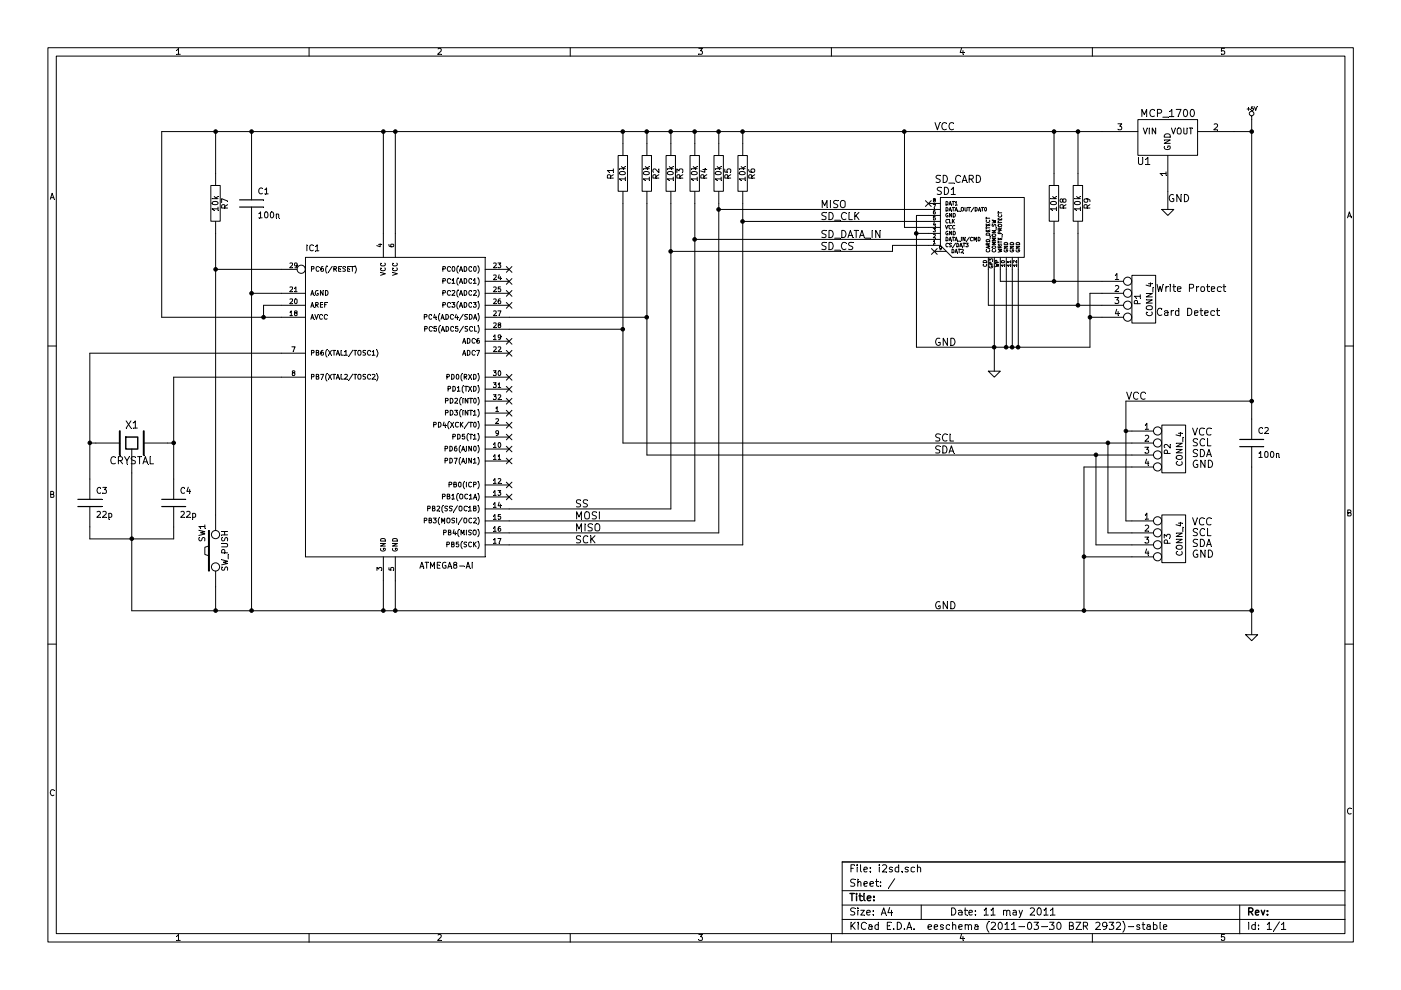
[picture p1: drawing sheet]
EESchema Schematic File Version 2  date 05/11/11 23:05:28
LIBS:i2sd
LIBS:power
LIBS:i2sd-cache
EELAYER 25  0
EELAYER END
$Descr A4 11700 8267
encoding utf-8
Sheet 1 1
Title ""
Date "11 may 2011"
Rev ""
Comp ""
Comment1 ""
Comment2 ""
Comment3 ""
Comment4 ""
$EndDescr
Connection ~ 10450 5100
Wire Wire Line
	10450 5300 10450 3900
Connection ~ 5200 1100
Wire Wire Line
	5200 1100 5200 1200
Wire Wire Line
	4250 2750 5200 2750
Wire Wire Line
	4250 2650 5400 2650
Wire Wire Line
	8300 2250 8300 3100
Connection ~ 6000 1750
Wire Wire Line
	6000 1700 6000 4450
Connection ~ 6200 1850
Wire Wire Line
	6200 1700 6200 4550
Connection ~ 6200 1100
Wire Wire Line
	6200 1100 6200 1200
Connection ~ 5800 1100
Wire Wire Line
	5800 1100 5800 1200
Connection ~ 5600 1100
Wire Wire Line
	5600 1100 5600 1200
Connection ~ 6000 1100
Wire Wire Line
	6000 1100 6000 1200
Connection ~ 7550 1100
Wire Wire Line
	7550 1100 7550 1900
Wire Wire Line
	9200 1100 1350 1100
Connection ~ 1800 5100
Wire Wire Line
	10450 5100 1100 5100
Wire Wire Line
	1100 5100 1100 3950
Wire Wire Line
	750  4400 750  4500
Connection ~ 750  3700
Wire Wire Line
	800  3700 750  3700
Wire Wire Line
	2350 2950 750  2950
Wire Wire Line
	750  2950 750  4000
Connection ~ 1800 2250
Wire Wire Line
	1800 1950 1800 4300
Connection ~ 2100 2450
Wire Wire Line
	2100 1900 2100 5100
Connection ~ 1800 1100
Wire Wire Line
	1800 1450 1800 1100
Connection ~ 3200 1100
Connection ~ 2200 2650
Wire Wire Line
	2350 2650 1350 2650
Wire Wire Line
	1350 2650 1350 1100
Connection ~ 9100 2650
Wire Wire Line
	9200 2650 9100 2650
Connection ~ 9000 2550
Wire Wire Line
	9200 2550 8250 2550
Wire Wire Line
	9000 1950 9000 2550
Wire Wire Line
	8250 2550 8250 2250
Connection ~ 9000 1100
Wire Wire Line
	9000 1100 9000 1450
Wire Wire Line
	7550 1900 7750 1900
Wire Wire Line
	4250 4350 5800 4350
Wire Wire Line
	4250 4250 5600 4250
Connection ~ 7650 1950
Wire Wire Line
	7750 1950 7650 1950
Connection ~ 8400 2900
Wire Wire Line
	8400 2900 8400 2250
Wire Wire Line
	8500 2900 8500 2250
Wire Wire Line
	7650 1800 7650 2900
Wire Wire Line
	7650 1800 7750 1800
Wire Wire Line
	9450 3800 5400 3800
Wire Wire Line
	9250 3700 9250 4450
Connection ~ 9050 5100
Wire Wire Line
	3200 5100 3200 4850
Wire Wire Line
	9450 4650 9050 4650
Wire Wire Line
	9450 3900 9050 3900
Wire Wire Line
	9250 4450 9450 4450
Wire Wire Line
	9450 3600 9400 3600
Wire Wire Line
	9450 4350 9400 4350
Wire Wire Line
	9150 3800 9150 4550
Wire Wire Line
	9150 4550 9450 4550
Wire Wire Line
	10450 3350 9400 3350
Wire Wire Line
	9400 3350 9400 4350
Connection ~ 9400 3600
Connection ~ 10450 3350
Connection ~ 9150 3800
Wire Wire Line
	9050 3900 9050 5100
Connection ~ 9050 4650
Wire Wire Line
	3200 1100 3200 1950
Wire Wire Line
	3300 1100 3300 1950
Connection ~ 3300 1100
Wire Wire Line
	3300 5100 3300 4850
Connection ~ 3300 5100
Connection ~ 9250 3700
Wire Wire Line
	10450 1000 10450 3500
Connection ~ 10450 1100
Wire Wire Line
	9450 3700 5200 3700
Wire Wire Line
	8450 2900 8450 2250
Connection ~ 8450 2900
Connection ~ 8300 2900
Wire Wire Line
	7750 1850 6200 1850
Wire Wire Line
	7750 1750 6000 1750
Wire Wire Line
	6000 4450 4250 4450
Wire Wire Line
	6200 4550 4250 4550
Wire Wire Line
	7450 2050 7450 2100
Wire Wire Line
	7450 2050 7750 2050
Wire Wire Line
	8800 1100 8800 1450
Connection ~ 8800 1100
Wire Wire Line
	8800 1950 8800 2350
Wire Wire Line
	8350 2250 8350 2350
Wire Wire Line
	8350 2350 9200 2350
Connection ~ 8800 2350
Wire Wire Line
	9200 2450 9100 2450
Wire Wire Line
	9100 2450 9100 2900
Wire Wire Line
	2350 2550 2200 2550
Wire Wire Line
	2200 2550 2200 2650
Wire Wire Line
	2350 2450 2100 2450
Connection ~ 3200 5100
Wire Wire Line
	2100 1100 2100 1500
Connection ~ 2100 1100
Wire Wire Line
	2350 2250 1800 2250
Wire Wire Line
	1800 4900 1800 5100
Connection ~ 2100 5100
Wire Wire Line
	1450 4000 1450 3150
Wire Wire Line
	1450 3150 2350 3150
Wire Wire Line
	1400 3700 1450 3700
Connection ~ 1450 3700
Wire Wire Line
	1450 4400 1450 4500
Wire Wire Line
	1450 4500 750  4500
Connection ~ 1100 4500
Wire Wire Line
	10450 1100 10300 1100
Wire Wire Line
	9750 1750 9750 1600
Wire Wire Line
	7750 2000 5800 2000
Wire Wire Line
	7450 2100 5600 2100
Wire Wire Line
	5600 4250 5600 1700
Connection ~ 5600 2100
Wire Wire Line
	5800 4350 5800 1700
Connection ~ 5800 2000
Wire Wire Line
	9100 2900 7650 2900
Connection ~ 8500 2900
Wire Wire Line
	5400 1100 5400 1200
Connection ~ 5400 1100
Wire Wire Line
	5400 3800 5400 1700
Connection ~ 5400 2650
Wire Wire Line
	5200 3700 5200 1700
Connection ~ 5200 2750
Text Label 9750 1700 0    60   ~ 0
GND
$Comp
L GND #PWR2
U 1 1
P 9750 1750
F 0 "#PWR2" H 9750 1750 30  0001 C CNN
F 1 "GND" H 9750 1680 30  0001 C CNN
	1    9750 1750
	1    0    0    -1  
$EndComp
$Comp
L MCP_1700 U1
U 1 1
P 9750 1200
F 0 "U1" H 9550 1050 60  0000 C CNN
F 1 "MCP_1700" H 9750 1450 60  0000 C CNN
	1    9750 1200
	1    0    0    -1  
$EndComp
$Comp
L R R2
U 1 1
P 5400 1450
F 0 "R2" V 5480 1450 50  0000 C CNN
F 1 "10k" V 5400 1450 50  0000 C CNN
	1    5400 1450
	1    0    0    -1  
$EndComp
$Comp
L R R1
U 1 1
P 5200 1450
F 0 "R1" V 5100 1450 50  0000 C CNN
F 1 "10k" V 5200 1450 50  0000 C CNN
	1    5200 1450
	1    0    0    -1  
$EndComp
$Comp
L C C4
U 1 1
P 1450 4200
F 0 "C4" H 1500 4300 50  0000 L CNN
F 1 "22p" H 1500 4100 50  0000 L CNN
	1    1450 4200
	1    0    0    -1  
$EndComp
$Comp
L C C3
U 1 1
P 750 4200
F 0 "C3" H 800 4300 50  0000 L CNN
F 1 "22p" H 800 4100 50  0000 L CNN
	1    750  4200
	1    0    0    -1  
$EndComp
$Comp
L CRYSTAL X1
U 1 1
P 1100 3700
F 0 "X1" H 1100 3850 60  0000 C CNN
F 1 "CRYSTAL" H 1100 3550 60  0000 C CNN
	1    1100 3700
	1    0    0    -1  
$EndComp
$Comp
L SW_PUSH SW1
U 1 1
P 1800 4600
F 0 "SW1" H 1950 4710 50  0000 C CNN
F 1 "SW_PUSH" H 1800 4520 50  0000 C CNN
F 4 "" H 2050 4810 60  0001 C CNN "DigiKey"
	1    1800 4600
	0    -1   -1   0   
$EndComp
NoConn ~ 4250 4150
NoConn ~ 4250 4050
NoConn ~ 4250 3850
NoConn ~ 4250 3750
NoConn ~ 4250 3650
NoConn ~ 4250 3550
NoConn ~ 4250 3450
NoConn ~ 4250 3350
NoConn ~ 4250 3250
NoConn ~ 4250 3150
NoConn ~ 4250 2950
NoConn ~ 4250 2850
NoConn ~ 4250 2550
NoConn ~ 4250 2450
NoConn ~ 4250 2350
NoConn ~ 4250 2250
$Comp
L R R7
U 1 1
P 1800 1700
F 0 "R7" V 1880 1700 50  0000 C CNN
F 1 "10k" V 1800 1700 50  0000 C CNN
	1    1800 1700
	1    0    0    -1  
$EndComp
$Comp
L C C1
U 1 1
P 2100 1700
F 0 "C1" H 2150 1800 50  0000 L CNN
F 1 "100n" H 2150 1600 50  0000 L CNN
	1    2100 1700
	1    0    0    -1  
$EndComp
Text Label 7800 3800 0    60   ~ 0
SDA
Text Label 7800 3700 0    60   ~ 0
SCL
Text Label 7800 1100 0    60   ~ 0
VCC
Text Label 7800 5100 0    60   ~ 0
GND
Text Label 7800 2900 0    60   ~ 0
GND
Text Label 9400 3350 0    60   ~ 0
VCC
Text Notes 9650 2650 0    60   ~ 0
Card Detect
Text Notes 9650 2450 0    60   ~ 0
Write Protect
$Comp
L CONN_4 P1
U 1 1
P 9550 2500
F 0 "P1" V 9500 2500 50  0000 C CNN
F 1 "CONN_4" V 9600 2500 50  0000 C CNN
	1    9550 2500
	1    0    0    -1  
$EndComp
$Comp
L R R9
U 1 1
P 9000 1700
F 0 "R9" V 9080 1700 50  0000 C CNN
F 1 "10k" V 9000 1700 50  0000 C CNN
	1    9000 1700
	1    0    0    -1  
$EndComp
$Comp
L R R8
U 1 1
P 8800 1700
F 0 "R8" V 8880 1700 50  0000 C CNN
F 1 "10k" V 8800 1700 50  0000 C CNN
	1    8800 1700
	1    0    0    -1  
$EndComp
NoConn ~ 7800 2100
NoConn ~ 7750 1700
$Comp
L R R5
U 1 1
P 6000 1450
F 0 "R5" V 6080 1450 50  0000 C CNN
F 1 "10k" V 6000 1450 50  0000 C CNN
	1    6000 1450
	1    0    0    -1  
$EndComp
Text Label 6850 1850 0    60   ~ 0
SD_CLK
Text Label 6850 2000 0    60   ~ 0
SD_DATA_IN
Text Label 4800 4250 0    60   ~ 0
SS
Text Label 4800 4350 0    60   ~ 0
MOSI
Text Label 4800 4550 0    60   ~ 0
SCK
Text Label 6850 2100 0    60   ~ 0
SD_CS
Text Label 4800 4450 0    60   ~ 0
MISO
Text Label 6850 1750 0    60   ~ 0
MISO
$Comp
L GND #PWR3
U 1 1
P 8300 3100
F 0 "#PWR3" H 8300 3100 30  0001 C CNN
F 1 "GND" H 8300 3030 30  0001 C CNN
	1    8300 3100
	1    0    0    -1  
$EndComp
$Comp
L SD_CARD SD1
U 1 1
P 7750 2050
F 0 "SD1" H 7900 2500 60  0000 C CNN
F 1 "SD_CARD" H 8000 2600 60  0000 C CNN
	1    7750 2050
	1    0    0    -1  
$EndComp
Text Notes 9950 3650 0    60   ~ 0
VCC\nSCL\nSDA\nGND
$Comp
L R R3
U 1 1
P 5600 1450
F 0 "R3" V 5680 1450 50  0000 C CNN
F 1 "10k" V 5600 1450 50  0000 C CNN
	1    5600 1450
	1    0    0    -1  
$EndComp
$Comp
L R R4
U 1 1
P 5800 1450
F 0 "R4" V 5880 1450 50  0000 C CNN
F 1 "10k" V 5800 1450 50  0000 C CNN
	1    5800 1450
	1    0    0    -1  
$EndComp
$Comp
L R R6
U 1 1
P 6200 1450
F 0 "R6" V 6280 1450 50  0000 C CNN
F 1 "10k" V 6200 1450 50  0000 C CNN
	1    6200 1450
	1    0    0    -1  
$EndComp
$Comp
L C C2
U 1 1
P 10450 3700
F 0 "C2" H 10500 3800 50  0000 L CNN
F 1 "100n" H 10500 3600 50  0000 L CNN
	1    10450 3700
	1    0    0    -1  
$EndComp
$Comp
L CONN_4 P3
U 1 1
P 9800 4500
F 0 "P3" V 9750 4500 50  0000 C CNN
F 1 "CONN_4" V 9850 4500 50  0000 C CNN
	1    9800 4500
	1    0    0    -1  
$EndComp
$Comp
L CONN_4 P2
U 1 1
P 9800 3750
F 0 "P2" V 9750 3750 50  0000 C CNN
F 1 "CONN_4" V 9850 3750 50  0000 C CNN
	1    9800 3750
	1    0    0    -1  
$EndComp
$Comp
L ATMEGA8-AI IC1
U 1 1
P 3250 3250
F 0 "IC1" H 2550 4400 50  0000 L BNN
F 1 "ATMEGA8-AI" H 3500 1750 50  0000 L BNN
F 2 "TQFP32" H 3775 1675 50  0001 C CNN
	1    3250 3250
	1    0    0    -1  
$EndComp
Text Notes 9950 4400 0    60   ~ 0
VCC\nSCL\nSDA\nGND
$Comp
L +5V #PWR1
U 1 1
P 10450 1000
F 0 "#PWR1" H 10450 1090 20  0001 C CNN
F 1 "+5V" H 10450 1090 30  0000 C CNN
	1    10450 1000
	1    0    0    -1  
$EndComp
$Comp
L GND #PWR4
U 1 1
P 10450 5300
F 0 "#PWR4" H 10450 5300 30  0001 C CNN
F 1 "GND" H 10450 5230 30  0001 C CNN
	1    10450 5300
	1    0    0    -1  
$EndComp
$EndSCHEMATC
